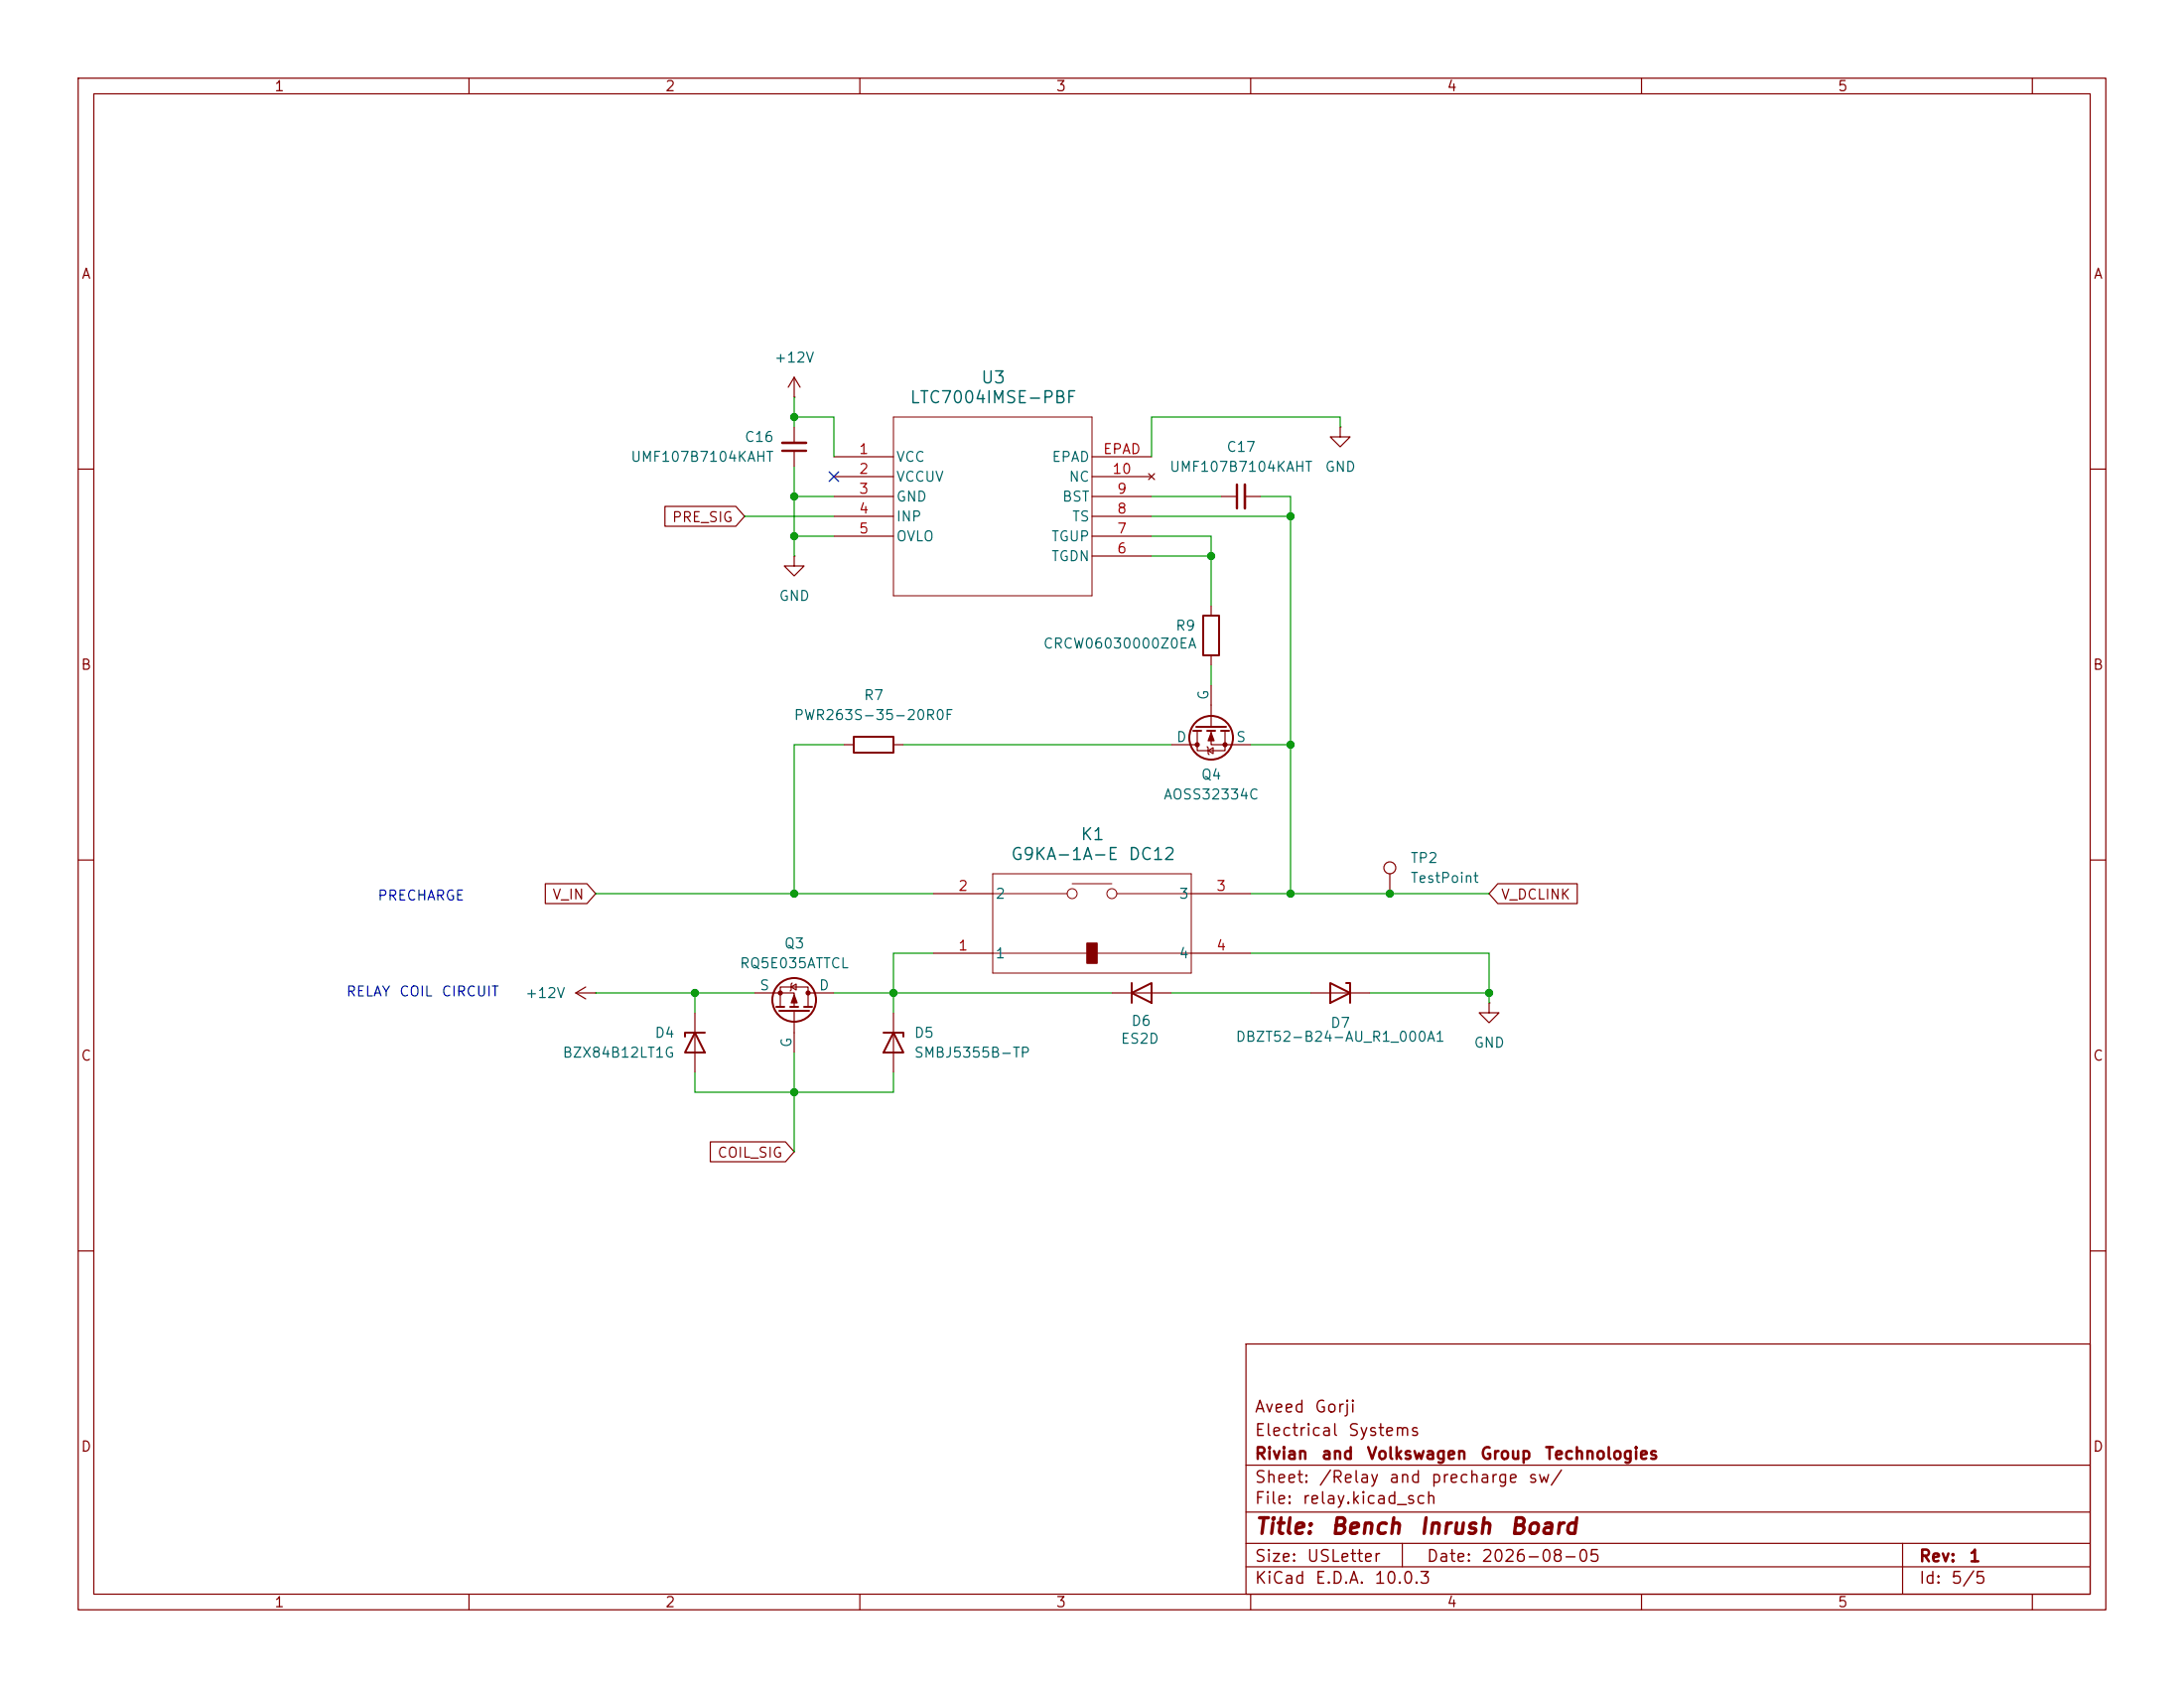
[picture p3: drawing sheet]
<svg xmlns="http://www.w3.org/2000/svg" width="279mm" height="216mm" viewBox="0 0 279 216" stroke-linecap="round" stroke-linejoin="round" font-family="sans-serif">
<g fill="none" stroke="#840000" stroke-width=".15">
<path d="M10 10h259.4v195.9h-259.4zM12 12h255.4v191.9h-255.4zM60 10v2M110 10v2M160 10v2M210 10v2M260 10v2M101.6 50.8h.1M101.6 48.3v2.5M101.6 54.6v2M101.6 57.7v2M101.6 48.3l-.8 1.2"/>
<path d="M101.6 48.3l.8 1.2M106.7 58.4h7.6M139.7 58.4h7.6M171.4 54.6v1.3h1.3l-1.3 1.3-1.2-1.3h1.2M171.4 54.6h.1M10 60h2M85.1 64.8h9l1.1 1.2-1.1 1.3h-9zM101.6 71.1v1.3h1.3l-1.3 1.3-1.3-1.3h1.3M101.6 71.1h.1M106.7 63.5h7.6M106.7 61h7.6M106.7 66h7.6"/>
<path d="M106.7 68.6h7.6M139.7 63.5h7.6M139.7 61h7.6M139.7 66h7.6M139.7 68.6h7.6M139.7 71.1h7.6M146.9 60.6l.8 .7M147.7 60.6l-.8 .7M154.9 77.5v1.2M156.2 63.5h2M159.3 63.5h2M267.4 60h2"/>
<path d="M107.9 95.3h1.3M114.3 95.3h1.3M149.9 95.3h3.3M153.2 93.5v2.5h3.5v-2.5M154.4 95.5l.2 .1v.8l.1 .1M154.6 96l.6-.4v.8zM154.9 93.5v1.8h5.1M154.9 83.8v1.3M154.9 87.6v5.4M10 110h2M69.8 113h5.3l1.1 1.3-1.1 1.3h-5.3zM119.4 114.3h7.6"/>
<path d="M152.4 114.3h7.6M177.8 111.8v2.5M191.6 113h10.2v2.6h-10.2l-1.1-1.3zM267.4 110h2M73.7 127l1.2 .8M73.7 127h2.5M74.9 126.2l-1.2 .8M76.2 127h.1M88.9 129.5v7.7M96.5 127h5.1v1.8M99.8 128.8v-2.6h3.6v2.6M101.2 126.2l.7-.3v.7z"/>
<path d="M101.3 125.7l-.1 .2v.7l-.1 .1M101.6 129.3v5.3M103.4 127h3.3M114.3 129.5v7.7M119.4 121.9h7.6M142.2 127h7.7M152.4 121.9h7.6M167.6 127h7.7M190.5 128.3v1.2h1.3l-1.3 1.3-1.3-1.3h1.3M190.5 128.3h.1M90.9 146h9.6l1.1 1.3-1.1 1.3h-9.6zM10 160h2"/>
<path d="M159.4 171.9h108v32h-108zM267.4 160h2M159.4 197.4h108M159.4 193.4h108M159.4 187.4h108M179.4 197.4v3M243.4 197.4v6.5M60 203.9v2M110 203.9v2M159.4 200.4h108M160 203.9v2M210 203.9v2"/>
<path d="M260 203.9v2"/>
<circle cx="177.8" cy="111" r=".76"/>
</g>
<path d="M100.1 57.7h3M158.2 62v3" fill="none" stroke="#840000" stroke-width=".3"/>
<path d="M100.1 56.6h3M159.3 62v3" fill="none" stroke="#840000" stroke-width=".33"/>
<g fill="none" stroke="#840000" stroke-width=".25">
<path d="M153.9 78.7h2.1v5.1h-2.1zM109.2 94.2h5.1v2.1h-5.1zM152.7 93.5h1M153 93h3.8M154.4 93.5h1M156.2 93.5h1M88.9 132.1l1.3 2.5h-2.6zM90.2 132.1h-2.6v.5M99.3 128.8h1M99.7 129.3h3.8M101.1 128.8h1M102.9 128.8h1"/>
<path d="M113 132.1h2.6v.5M114.3 132.1l1.3 2.5h-2.6zM144.8 127l2.5-1.3v2.6zM144.8 125.7v2.6M170.2 125.7l2.5 1.3-2.5 1.3zM172.2 125.7h.5v2.6"/>
<circle cx="154.9" cy="94.4" r="2.79"/>
<circle cx="101.6" cy="127.9" r="2.79"/>
</g>
<g fill="none" stroke="#840000" stroke-width=".13">
<path d="M114.3 53.3h25.4v22.9h-25.4zM127 111.8h25.4v12.7h-25.4zM127 114.3h9.5M137.2 113h5M142.9 114.3h9.5M127 121.9h25.4M139.1 120.7h1.2v2.5h-1.2z"/>
<circle cx="137.2" cy="114.3" r=".63"/>
<circle cx="142.2" cy="114.3" r=".63"/>
</g>
<g fill="#840000" stroke="#840000" stroke-width=".15">
<path d="M139.1 120.7h1.2v2.5h-1.2z"/>
<path d="M101.6 127.3l.4 1h-.8z"/>
<path d="M154.9 93.7l.4 1h-.7z"/>
<circle cx="103.4" cy="127" r=".25"/>
<circle cx="99.8" cy="127" r=".25"/>
<circle cx="153.2" cy="95.2" r=".25"/>
<circle cx="156.7" cy="95.2" r=".25"/>
</g>
<g fill="none" stroke="#009600" stroke-width=".15">
<path d="M101.6 50.8v3.8M101.6 59.7v11.4M101.6 53.3h5.1v5.1M171.4 54.6v-1.3h-24.1v5.1M95.2 66h11.5M101.6 68.6h5.1M101.6 63.5h5.1M147.3 66h17.8M147.3 68.6h7.6v8.9M147.3 71.1h7.6M147.3 63.5h8.9M161.3 63.5h3.8v50.8"/>
<path d="M107.9 95.3h-6.3v19M115.6 95.3h34.3M154.9 85.1v2.5M160 95.3h5.1M76.2 114.3h43.2M160 114.3h30.5M76.2 127h20.3M88.9 127v2.5M88.9 137.2v2.5h25.4v-2.5M101.6 134.6v12.7M106.7 127h35.5M119.4 121.9h-5.1v7.6"/>
<path d="M149.9 127h17.7M160 121.9h30.5v6.4M175.3 127h15.2"/>
</g>
<path d="M106.1 60.4l1.2 1.2M107.3 60.4l-1.2 1.2" fill="none" stroke="#000084" stroke-width=".15"/>
<g fill="#009600" stroke="#009600" stroke-width=".13">
<circle cx="88.9" cy="127" r=".46"/>
<circle cx="101.6" cy="53.3" r=".46"/>
<circle cx="101.6" cy="139.7" r=".46"/>
<circle cx="101.6" cy="68.6" r=".46"/>
<circle cx="101.6" cy="63.5" r=".46"/>
<circle cx="101.6" cy="114.3" r=".46"/>
<circle cx="114.3" cy="127" r=".46"/>
<circle cx="154.9" cy="71.1" r=".46"/>
<circle cx="165.1" cy="114.3" r=".46"/>
<circle cx="165.1" cy="95.3" r=".46"/>
<circle cx="177.8" cy="114.3" r=".46"/>
<circle cx="165.1" cy="66" r=".46"/>
<circle cx="190.5" cy="127" r=".46"/>
</g>
<g font-size="2" fill="#840000">
<text x="160.4" y="196.7">Title:</text>
<text x="170.1" y="196.7">Bench</text>
<text x="181.4" y="196.7">Inrush</text>
<text x="193" y="196.7">Board</text>
</g>
<g font-size="1.5" fill="#006464">
<text x="116.3" y="52">LTC7004IMSE-PBF</text>
<text x="125.4" y="49.4">U3</text>
<text x="138.1" y="107.8">K1</text>
<text x="129.2" y="110.4">G9KA-1A-E</text>
<text x="144.2" y="110.4">DC12</text>
</g>
<g font-size="1.5" fill="#840000">
<text x="160.4" y="184">Electrical</text>
<text x="160.4" y="181">Aveed</text>
<text x="168.1" y="181">Gorji</text>
<text x="172.3" y="184">Systems</text>
<text x="160.4" y="190">Sheet:</text>
<text x="160.4" y="187">Rivian</text>
<text x="168.6" y="190">/Relay</text>
<text x="168.9" y="187">and</text>
<text x="174.7" y="187">Volkswagen</text>
<text x="177.6" y="190">and</text>
<text x="182.9" y="190">precharge</text>
<text x="189.3" y="187">Group</text>
<text x="195.4" y="190">sw/</text>
<text x="197.5" y="187">Technologies</text>
<text x="160.4" y="192.7">File:</text>
<text x="166.5" y="192.7">relay.kicad_sch</text>
<text x="160.4" y="202.9">KiCad</text>
<text x="160.4" y="200.1">Size:</text>
<text x="167.1" y="200.1">USLetter</text>
<text x="168.1" y="202.9">E.D.A.</text>
<text x="175.7" y="202.9">10.0.3</text>
<text x="182.4" y="200.1">Date:</text>
<text x="189.4" y="200.1">2026-08-05</text>
<text x="245.4" y="200.1">Rev:</text>
<text x="245.4" y="202.9">Id:</text>
<text x="249.5" y="202.9">5/5</text>
<text x="251.8" y="200.1">1</text>
</g>
<g font-size="1.3" fill="#840000">
<text x="35" y="12">1</text>
<text x="85" y="12">2</text>
<text x="135" y="12">3</text>
<text x="185" y="12">4</text>
<text x="235" y="12">5</text>
<text x="10.3" y="36">A</text>
<text x="267.7" y="36">A</text>
<text x="85.9" y="67.1">PRE_SIG</text>
<text x="10.3" y="86">B</text>
<text x="267.7" y="86">B</text>
<text x="70.6" y="115.4">V_IN</text>
<text x="191.9" y="115.4">V_DCLINK</text>
<text x="10.3" y="136">C</text>
<text x="267.7" y="136">C</text>
<text x="91.7" y="148.4">COIL_SIG</text>
<text x="10.3" y="186">D</text>
<text x="267.7" y="186">D</text>
<text x="35" y="205.9">1</text>
<text x="85" y="205.9">2</text>
<text x="135" y="205.9">3</text>
<text x="185" y="205.9">4</text>
<text x="235" y="205.9">5</text>
</g>
<g font-size="1.3" fill="#006464">
<text x="99" y="46.7">+12V</text>
<text x="80.6" y="59.4">UMF107B7104KAHT</text>
<text x="95.2" y="56.8">C16</text>
<text x="114.6" y="59.4">VCC</text>
<text x="134.5" y="59.4">EPAD</text>
<text x="156.8" y="58.1">C17</text>
<text x="114.6" y="61.9">VCCUV</text>
<text x="114.6" y="64.5">GND</text>
<text x="135.8" y="64.5">BST</text>
<text x="136.6" y="61.9">NC</text>
<text x="149.5" y="60.7">UMF107B7104KAHT</text>
<text x="169.4" y="60.7">GND</text>
<text x="114.6" y="67">INP</text>
<text x="114.6" y="69.6">OVLO</text>
<text x="134.4" y="69.6">TGUP</text>
<text x="137.1" y="67">TS</text>
<text x="99.6" y="77.2">GND</text>
<text x="134.4" y="72.1">TGDN</text>
<text x="133.4" y="83.3">CRCW06030000Z0EA</text>
<text x="150.3" y="81">R9</text>
<text x="110.4" y="89.9">R7</text>
<text x="154.9" y="89.6" transform="rotate(-90 154.9 89.6)">G</text>
<text x="101.5" y="92.4">PWR263S-35-20R0F</text>
<text x="150.4" y="95.2">D</text>
<text x="158" y="95.2">S</text>
<text x="153.6" y="100">Q4</text>
<text x="148.8" y="102.6">AOSS32334C</text>
<text x="180.3" y="110.7">TP2</text>
<text x="180.3" y="113.2">TestPoint</text>
<text x="127.3" y="115.3">2</text>
<text x="150.7" y="115.3">3</text>
<text x="94.5" y="124.2">RQ5E035ATTCL</text>
<text x="100.2" y="121.6">Q3</text>
<text x="127.3" y="122.9">1</text>
<text x="150.7" y="122.9">4</text>
<text x="67.1" y="128">+12V</text>
<text x="97.1" y="127">S</text>
<text x="104.7" y="127">D</text>
<text x="144.6" y="131.5">D6</text>
<text x="170.1" y="131.8">D7</text>
<text x="71.9" y="135.6">BZX84B12LT1G</text>
<text x="83.7" y="133.1">D4</text>
<text x="101.6" y="134.1" transform="rotate(-90 101.6 134.1)">G</text>
<text x="116.8" y="133.1">D5</text>
<text x="116.8" y="135.6">SMBJ5355B-TP</text>
<text x="143.3" y="133.8">ES2D</text>
<text x="158" y="133.6">DBZT52-B24-AU_R1_000A1</text>
<text x="188.5" y="134.3">GND</text>
</g>
<g font-size="1.3" fill="#a90000">
<text x="109.8" y="58.4">1</text>
<text x="141" y="58.4">EPAD</text>
<text x="109.8" y="60.9">2</text>
<text x="109.8" y="63.5">3</text>
<text x="142.2" y="60.9">10</text>
<text x="142.8" y="63.5">9</text>
<text x="109.8" y="66">4</text>
<text x="109.8" y="68.6">5</text>
<text x="142.8" y="71.1">6</text>
<text x="142.8" y="68.6">7</text>
<text x="142.8" y="66">8</text>
<text x="122.5" y="114.3">2</text>
<text x="155.5" y="114.3">3</text>
<text x="122.5" y="121.9">1</text>
<text x="155.5" y="121.9">4</text>
</g>
<g font-size="1.3" fill="#0000c2">
<text x="48.2" y="115.5">PRECHARGE</text>
<text x="44.2" y="127.8">RELAY</text>
<text x="51" y="127.8">COIL</text>
<text x="56.4" y="127.8">CIRCUIT</text>
</g>
</svg>
